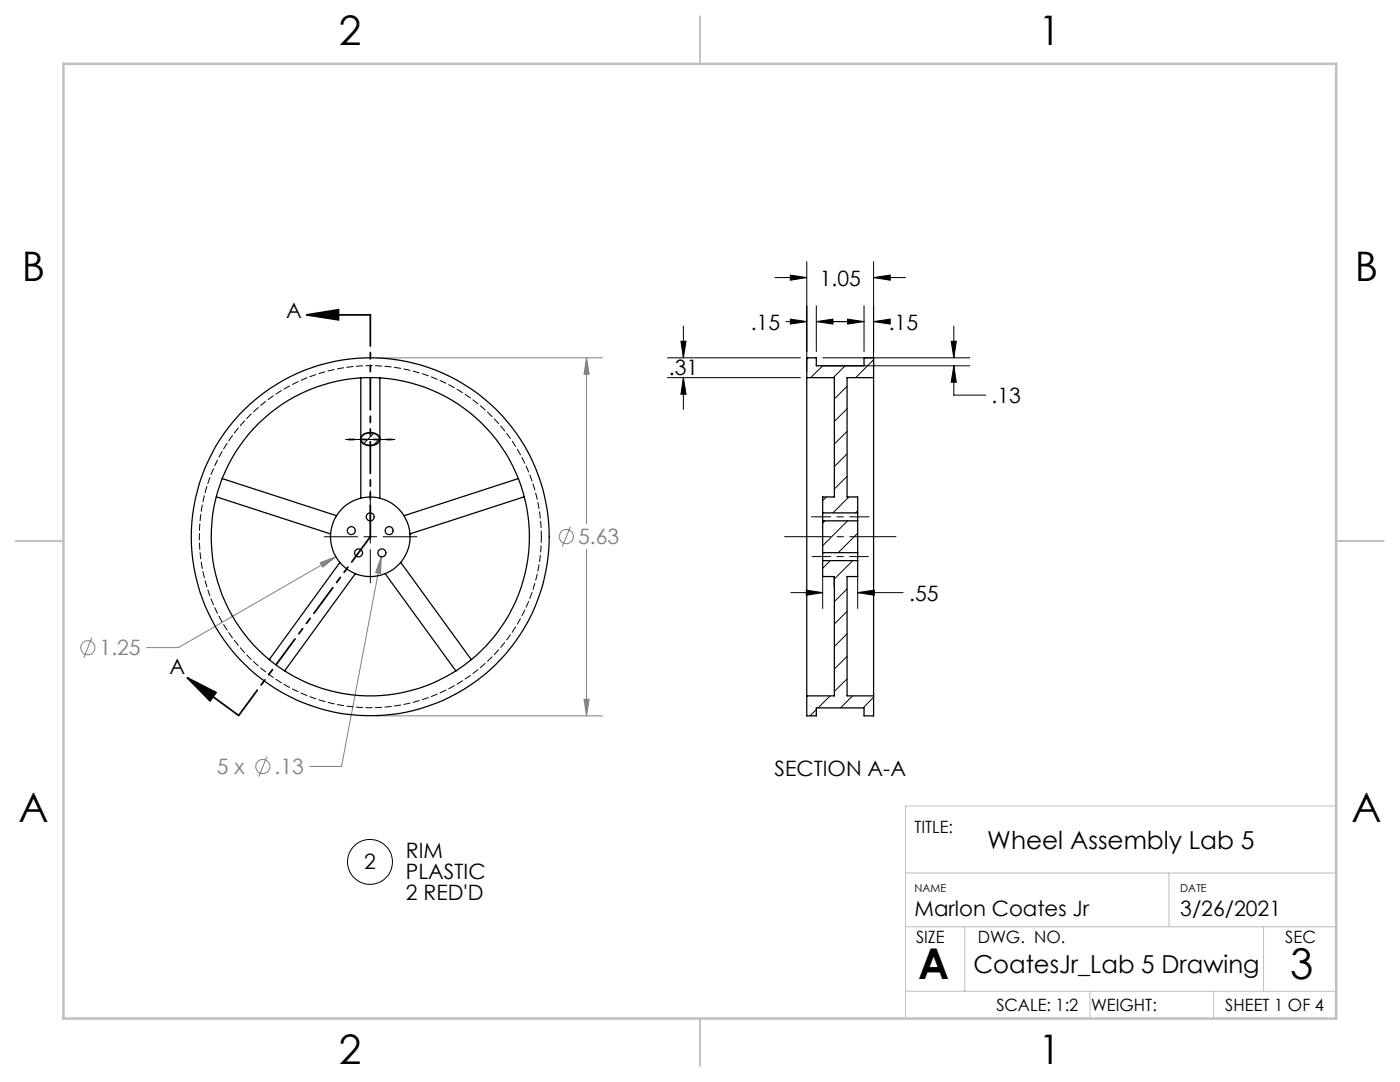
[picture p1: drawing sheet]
<svg xmlns="http://www.w3.org/2000/svg" width="279mm" height="216mm" viewBox="0 0 279 216" stroke-linecap="round" stroke-linejoin="round" font-family="sans-serif">
<g fill="none" stroke="#808080" stroke-width=".2">
<path d="M75.2 71.4h45M117.1 71.4l.5 3.3h-1zM117.1 71.4v33.1M63.9 112.3l3.1-1.2-2.6 2.1zM67 111.1l-31.4 18.1h-6.4M76.1 111.1l-.1 3.3-1-.1zM76.1 111.1l-7.9 41.8h-6.4M113.8 105.1l-1.6 4M117.1 109.6v33.2M18.3 127.2l-1.6 4.1M116.6 139.5h1l-.5 3.3zM53.3 151l-1.7 4"/>
<path d="M75.2 142.8h45"/>
<circle cx="113" cy="107.1" r="1.41"/>
<circle cx="17.5" cy="129.2" r="1.42"/>
<circle cx="52.4" cy="153" r="1.42"/>
</g>
<g fill="none" stroke="#000" stroke-width=".2">
<path d="M154.7 55.4h6.3M157.7 54.9l3.3 .5-3.3 .5zM161 52.2v21.9M174.3 55.4l3.4-.5v1zM174.3 52.2v21.9M174.3 55.4h6.4M133.2 71.4h26.5M133.2 75.4h26.5M135.9 68.1h1l-.5 3.3zM136.4 75.4l.5 3.3h-1zM136.4 65.1v6.3M136.4 75.4v6.3"/>
<path d="M156.8 64.2h4.2M157.7 63.7l3.3 .5-3.3 .5zM162.9 64.2l3.3-.5v1zM162.9 61v9.1M162.9 64.2h9.5M164.2 71.4h29.3M164.2 73h29.3M169.2 63.7l3.2 .5-3.2 .5zM172.4 61v9.1M174.3 64.2l3.4-.5v1zM174.3 64.2h1.9M189.8 68.1h1.1l-.5 3.3z"/>
<path d="M190.4 73l.5 3.3h-1.1zM190.4 73v5.8h6.3M190.4 65.1v6.3M73.9 97.9v6.7M64.7 107.1h6.7M72.6 107.1h2.6M73.9 105.8v2.6M73.9 109.6v6.7M76.4 107.1h6.8M157.8 118.3h6.4M160.9 117.8l3.3 .5-3.3 .5zM164.2 115.1v6.3"/>
<path d="M171.2 118.3l3.3-.5v1zM171.2 115.1v6.3M171.2 118.3h9"/>
<circle cx="73.8" cy="172" r="4.5"/>
</g>
<path d="M61.2 62.8h12.7M61.2 62.8l6.4-1v2zM37.4 135.3l10.2 7.5M37.4 135.3l5.7 2.9-1.2 1.6z" fill="none" stroke="#000" stroke-width=".35"/>
<path d="M69 87.7h9.8" fill="none" stroke="#000" stroke-width=".2" stroke-dasharray="15.2 1.3 1.3 1.3" stroke-dashoffset="12.2"/>
<path d="M75.8 87.7h-6.8" fill="none" stroke="#000" stroke-width=".2" stroke-dasharray="15.2 1.3 1.3 1.3" stroke-dashoffset="13.7"/>
<path d="M162.1 111.1h11.2" fill="none" stroke="#000" stroke-width=".2" stroke-dasharray="15.2 1.3 1.3 1.3" stroke-dashoffset="11.5"/>
<path d="M173.4 103.1h-11.5" fill="none" stroke="#000" stroke-width=".2" stroke-dasharray="15.2 1.3 1.3 1.3" stroke-dashoffset="11.4"/>
<path d="M178.8 107.1h-22.2" fill="none" stroke="#000" stroke-width=".2" stroke-dasharray="15.2 1.3 1.3 1.3" stroke-dashoffset="6"/>
<path d="M73.9 107.1v-44.3M73.9 107.1l-26.3 35.7" fill="none" stroke="#000" stroke-width=".35" stroke-dasharray="6.3 1.3 1.3 1.3 1.3 1.3" stroke-dashoffset=".1"/>
<path d="M69.5 87.7h8.8" fill="none" stroke="#000" stroke-width=".35" stroke-dasharray="6.3 1.3 1.3 1.3 1.3 1.3" stroke-dashoffset="5.1"/>
<path d="M180.7 174.2h86M233.3 174.2v10.7M266.7 160.8h-86v42.4M180.7 197.8h86M180.7 184.9h86M192.5 184.9v12.9M217.5 197.8v5.4M242.2 197.8v5.4M252.2 184.9v12.9" fill="none" stroke="#c0c0c0" stroke-width=".2"/>
<path d="M139.7 3.2v9.5M3.1 107.9h9.6M266.7 107.9h9.5M139.7 203.2v9.6" fill="none" stroke="#c0c0c0" stroke-width=".25"/>
<path d="M12.7 12.7h254v190.5h-254z" fill="none" stroke="#c0c0c0" stroke-width=".5"/>
<g fill="#000">
<path d="M61.2 62.8l6.4-1v2zM37.4 135.3l5.7 2.9-1.2 1.6z"/>
<path d="M171.2 118.3l3.3-.5v1zM160.9 117.8l3.3 .5-3.3 .5zM157.7 54.9l3.3 .5-3.3 .5zM174.3 55.4l3.4-.5v1zM135.9 68.1h1l-.5 3.3zM136.4 75.4l.5 3.3h-1zM162.9 64.2l3.3-.5v1zM157.7 63.7l3.3 .5-3.3 .5zM174.3 64.2l3.4-.5v1zM169.2 63.7l3.2 .5-3.2 .5zM190.4 73l.5 3.3h-1.1zM189.8 68.1h1.1l-.5 3.3z"/>
</g>
<path d="M76.1 111.1l-1.1 3.2 1 .1zM63.9 112.3l.5 .9 2.6-2.1zM117.1 71.4l.5 3.3h-1zM116.6 139.5h1l-.5 3.3z" fill="#808080"/>
<g fill="none" stroke="#000" stroke-width=".25">
<path d="M72 75.4v24M75.8 75.4v24M161 75.4v63.5M161 75.4h5.5v23.8h-2.3v3.1M161 75.4v-4h1.9v1.6h9.5v-1.6h1.9v4M174.3 75.4v63.5M174.3 75.4h-5.2v23.8h2.1v3.1M43.1 99.1l22.9 7.4M44.3 95.5l22.9 7.4M103.4 95.5l-22.8 7.4M104.6 99.1l-22.8 7.4M67.8 112.2l-14.1 19.4"/>
<path d="M70.9 114.5l-14.1 19.4M76.9 114.5l14.1 19.4M80 112.2l14.1 19.4M164.2 102.3v1.6M164.2 110.3v1.6M164.2 111.9v3.1h2.3M164.2 102.3h7M164.2 103.9v6.4M164.2 111.9h7M164.2 103.9h7M164.2 110.3h7M166.5 115v23.9h-5.5"/>
<path d="M166.5 115v2.1M171.2 111.9v3.1h-2.1v23.9h5.2M171.2 102.3v1.6M171.2 110.3v1.6M171.2 103.9v6.4M161 138.9v3.9h1.9v-1.5h9.5v1.5h1.9v-3.9"/>
<circle cx="70.1" cy="105.9" r=".8"/>
<circle cx="71.6" cy="110.3" r=".8"/>
<circle cx="73.9" cy="103.1" r=".8"/>
<circle cx="73.9" cy="107.1" r="35.7"/>
<circle cx="73.9" cy="107.1" r="7.9"/>
<circle cx="73.9" cy="107.1" r="31.8"/>
<circle cx="76.2" cy="110.3" r=".8"/>
<circle cx="77.7" cy="105.9" r=".8"/>
</g>
<path d="M108 107.1a34.1 34.1 0 0 0-50.3-30.1 34.1 34.1 0 0 0-2.6 58.6 34.1 34.1 0 0 0 52.8-25.4l.1-3.1" fill="none" stroke="#000" stroke-width=".2" stroke-dasharray="1.3 .6" stroke-dashoffset=".1"/>
<path d="M75.8 75.4h.1M44.4 95.5h.1M104.6 99.1h.1M53.7 131.6h.1M91 133.9h.1" fill="none" stroke="#000" stroke-width=".2" stroke-dasharray="1.3 .6"/>
<g fill="none" stroke="#000" stroke-width=".2">
<path d="M161.3 71.4l-.3 .2M164.2 73l-2.4 2.4M168.7 73l-2.4 2.4M169.1 77.1l-2.6 2.5M174.3 71.8l-3.5 3.6M74.6 86.4l-2 2.1M75.8 87.5l-1.3 1.3M164.9 99.2l-.7 .7M169.1 81.6l-2.6 2.5M169.1 86.1l-2.6 2.5M169.1 90.6l-2.6 2.5M169.1 95l-2.6 2.6"/>
<path d="M169.4 99.2l-3.2 3.1M164.6 103.9l-.4 .5M165.7 111.9l-1.5 1.5M169.1 117.5l-2.6 2.6M169.2 103.9l-5 5M170.2 111.9l-3.7 3.6M171.2 101.9l-.5 .4M171.2 106.4l-3.9 3.9M161.1 138.9l-.1 .1M165.7 138.9l-2.4 2.4M169.1 122l-2.6 2.5M169.1 126.5l-2.6 2.5"/>
<path d="M169.1 131l-2.6 2.5M169.1 135.5l-2.6 2.5M170.1 138.9l-2.4 2.4M174.3 139.1l-2 2.2M162.9 141.6l-1.2 1.2"/>
</g>
<path d="M72.4 86.8a2.34 2.34 0 0 1 3.4 .6 1.41 1.41 0 0 1-1.6 1.5 1.81 1.81 0 0 1-2.2-1.3v-.2z" fill="none" stroke="#000" stroke-width=".35"/>
<g font-size="8.5">
<text x="183.3" y="195.4">A</text>
<text x="257.5" y="195.4">3</text>
</g>
<g font-size="8.1">
<text x="67.6" y="8.9">2</text>
<text x="207.3" y="8.9">1</text>
<text x="4.4" y="56.1">B</text>
<text x="270.4" y="56.1">B</text>
<text x="3.7" y="164.1">A</text>
<text x="269.7" y="164.1">A</text>
<text x="67.6" y="212.4">2</text>
<text x="207.3" y="212.4">1</text>
</g>
<g font-size="4.9">
<text x="197" y="169.4">Wheel Assembly Lab 5</text>
<text x="194.3" y="194.1">CoatesJr_Lab 5 Drawing</text>
</g>
<g font-size="4.2">
<text x="163.6" y="57">1.05</text>
<text x="57.1" y="63.5">A</text>
<text x="149.8" y="65.8">.15</text>
<text x="177.4" y="65.8">.15</text>
<text x="133.5" y="74.7">.31</text>
<text x="197.9" y="80.4">.13</text>
<text x="181.4" y="119.8">.55</text>
<text x="33.8" y="134.5">A</text>
<text x="154.6" y="154.8">SECTION A-A</text>
<text x="72.7" y="173.5">2</text>
<text x="81" y="171.3">RIM</text>
<text x="81" y="175.4">PLASTIC</text>
<text x="81" y="179.6">2 RED'D</text>
<text x="182.5" y="182.8">Marlon Coates Jr</text>
<text x="235.5" y="182.8">3/26/2021</text>
</g>
<g font-size="4.2" fill="#808080">
<text x="115.4" y="108.6">5.63</text>
<text x="19.9" y="130.8">1.25</text>
<text x="43.3" y="154.5">5 x</text>
<text x="54.8" y="154.5">.13</text>
</g>
<g font-size="3.4">
<text x="182.5" y="166.2">TITLE:</text>
<text x="182.8" y="188.1">SIZE</text>
<text x="195.1" y="188.1">DWG. NO.</text>
<text x="256.5" y="188.2">SEC</text>
<text x="198.8" y="201.7">SCALE: 1:2</text>
<text x="217.7" y="201.8">WEIGHT:</text>
<text x="244.5" y="201.7">SHEET 1 OF 4</text>
</g>
<g font-size="2.2">
<text x="182.5" y="177.9">NAME</text>
<text x="235.5" y="177.9">DATE</text>
</g>
</svg>
